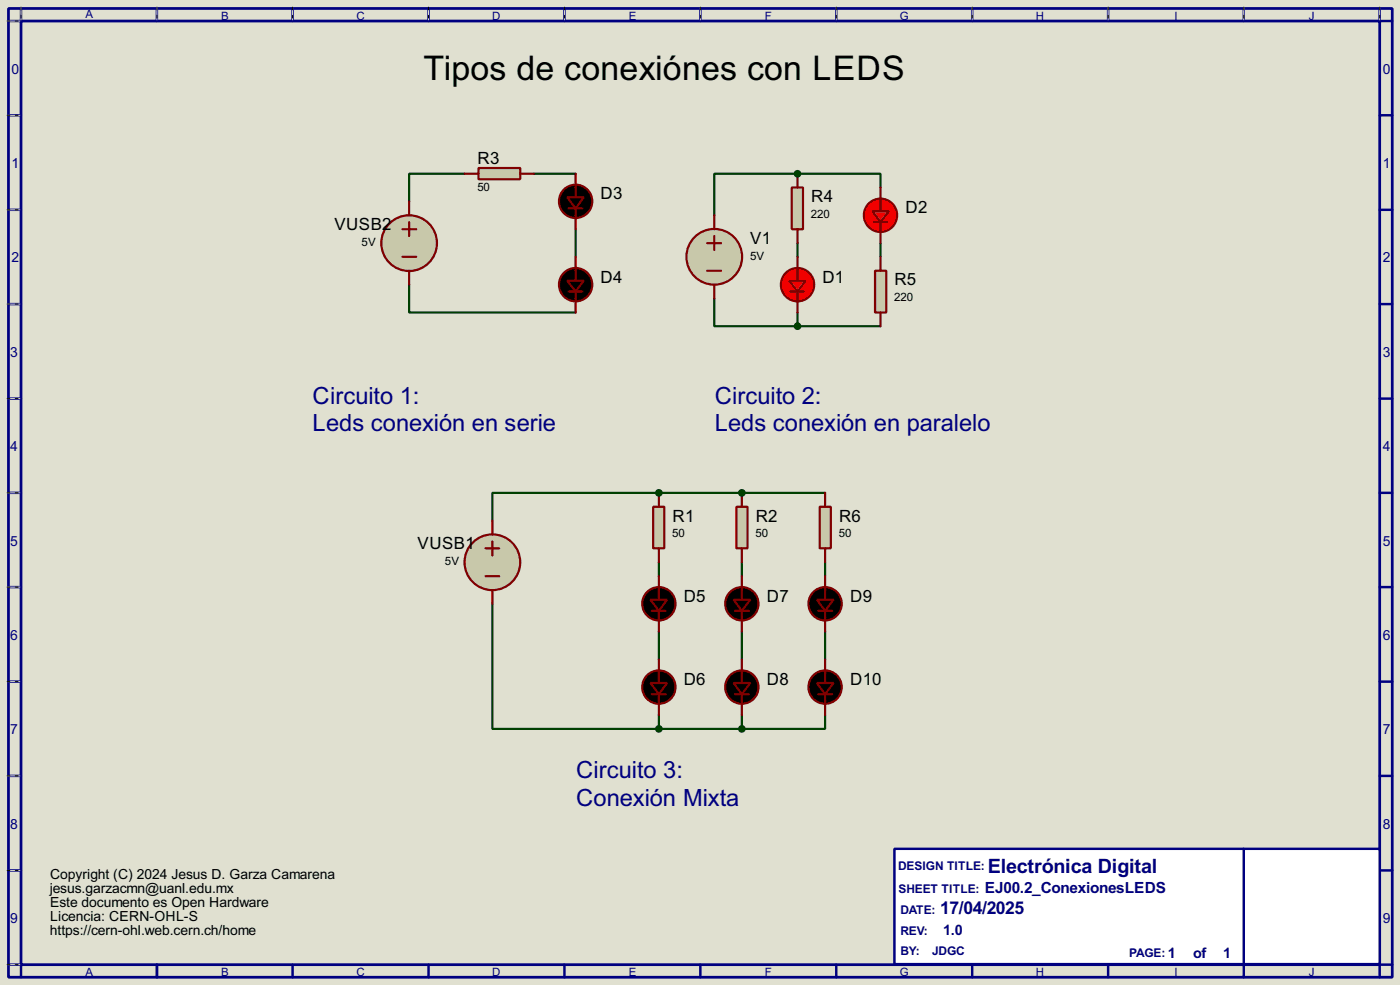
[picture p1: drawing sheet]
<svg xmlns="http://www.w3.org/2000/svg" width="256mm" height="180mm" viewBox="0 0 256 180" stroke-linecap="round" stroke-linejoin="round" font-family="sans-serif">
<path d="M0 0h256.5v180.3h-256.5z" fill="#e0e0d0"/>
<path d="M1.6 1.6h253.5v177.3h-253.5zM3.9 3.9h248.9v172.7h-248.9z" fill="none" stroke="#000080" stroke-width=".5"/>
<g fill="none" stroke="#000080" stroke-width=".45">
<path d="M3.9 1.6v2.3h-2.3M28.8 1.6v2.3M53.6 1.6v2.3M78.5 1.6v2.3M103.4 1.6v2.3M128.3 1.6v2.3M153.2 1.6v2.3M178.1 1.6v2.3M203 1.6v2.3M227.9 1.6v2.3M252.8 1.6v2.3h2.3M1.6 21.1h2.3"/>
<path d="M1.6 38.4h2.3M252.8 21.1h2.3M252.8 38.4h2.3M1.6 55.7h2.3M252.8 55.7h2.3M1.6 73h2.3M252.8 73h2.3M1.6 90.2h2.3M252.8 90.2h2.3M1.6 107.5h2.3M252.8 107.5h2.3M1.6 124.8h2.3"/>
<path d="M252.8 124.8h2.3M1.6 142h2.3M1.6 159.3h2.3M252.8 142h2.3M252.8 159.3h2.3M1.6 176.6h2.3v2.3M28.8 176.6v2.3M53.6 176.6v2.3M78.5 176.6v2.3M103.4 176.6v2.3M128.3 176.6v2.3M153.2 176.6v2.3"/>
<path d="M178.1 176.6v2.3M203 176.6v2.3M227.9 176.6v2.3M255.1 176.6h-2.3v2.3"/>
</g>
<g fill="none" stroke="#e0e0d0" stroke-width=".18">
<path d="M1.3 3.9h2.3M3.9 1.3v2.3M28.8 1.3v2.3M53.6 1.3v2.3M78.5 1.3v2.3M103.4 1.3v2.3M128.3 1.3v2.3M153.2 1.3v2.3M178.1 1.3v2.3M203 1.3v2.3M227.9 1.3v2.3M252.8 1.3v2.3"/>
<path d="M1.3 21.1h2.3M1.3 38.4h2.3M1.3 55.7h2.3M1.3 73h2.3M1.3 90.2h2.3M1.3 107.5h2.3M1.3 124.8h2.3M1.3 142h2.3M1.3 159.3h2.3M1.3 176.6h2.3"/>
</g>
<g fill="none" stroke="#000" stroke-width=".18" stroke-dasharray=".5 1">
<path d="M1.3 3.9h2.3M3.9 1.3v2.3M28.8 1.3v2.3M53.6 1.3v2.3M78.5 1.3v2.3M103.4 1.3v2.3M128.3 1.3v2.3M153.2 1.3v2.3M178.1 1.3v2.3M203 1.3v2.3M227.9 1.3v2.3M252.8 1.3v2.3"/>
<path d="M1.3 21.1h2.3M1.3 38.4h2.3M1.3 55.7h2.3M1.3 73h2.3M1.3 90.2h2.3M1.3 107.5h2.3M1.3 124.8h2.3M1.3 142h2.3M1.3 159.3h2.3M1.3 176.6h2.3"/>
</g>
<path d="M163.9 155.4h88.9v21.1h-88.9z" fill="#fff" stroke="#000080" stroke-width=".45"/>
<path d="M227.9 155.4v21.1" fill="none" stroke="#000080" stroke-width=".45"/>
<path d="M85.1 31.8h-10.1v5.1M97.8 31.8h7.7M146.1 31.8h-15.2v7.6M75 52.1v5.1h30.5M105.5 42v5M130.9 54.7v5h15.2M146.1 44.5v2.5M146.1 57.2v2.5M146.1 59.7h15.2M161.3 44.5v2.5" fill="none" stroke="#004000" stroke-width=".4"/>
<circle cx="146.1" cy="31.8" r=".2" fill="#004000"/>
<path d="M146.1 31.8h15.2v2.5M120.7 90.2h-30.5v5.1M120.7 102.9v2.6M120.7 115.6v5.1M135.9 102.9v2.6M135.9 115.6v5.1M151.2 102.9v2.6M151.2 115.6v5.1" fill="none" stroke="#004000" stroke-width=".4"/>
<circle cx="120.7" cy="90.2" r=".2" fill="#004000"/>
<path d="M120.7 90.2h15.2" fill="none" stroke="#004000" stroke-width=".4"/>
<circle cx="135.9" cy="90.2" r=".2" fill="#004000"/>
<path d="M135.9 90.2h15.3M90.2 110.5v22.9h30.5M120.7 130.9v2.5M120.7 133.4h15.2M135.9 130.9v2.5M151.2 130.9v2.5h-15.3" fill="none" stroke="#004000" stroke-width=".4"/>
<circle cx="74.9" cy="44.5" r="5.1" fill="#c8c8aa" stroke="#800000" stroke-width=".4"/>
<path d="M75 36.9v2.5M73.7 42h2.6M73.7 47h2.6M75 40.7v2.5M75 49.6v2.5" fill="none" stroke="#800000" stroke-width=".4"/>
<path d="M87.7 30.8h7.6v2h-7.6z" fill="#c8c8aa" stroke="#800000" stroke-width=".4"/>
<path d="M85.1 31.8h2.6M95.3 31.8h2.5M104.2 38.2h2.5M105.5 31.8v4.3M105.5 38.2v3.8M104.2 53.4h2.5M105.5 47v4.4M105.5 53.4v3.8" fill="none" stroke="#800000" stroke-width=".4"/>
<g fill="#000" stroke="#800000" stroke-width=".4">
<path d="M103.9 36.1h3.1l-1.5 2.1zM103.9 51.4h3.1l-1.5 2z"/>
<circle cx="105.4" cy="36.9" r="3.1"/>
<circle cx="105.4" cy="52.1" r="3.1"/>
</g>
<circle cx="130.8" cy="47" r="5.1" fill="#c8c8aa" stroke="#800000" stroke-width=".4"/>
<path d="M130.9 39.4v2.6M129.6 44.5h2.5M129.6 49.6h2.5M130.9 43.2v2.6M130.9 52.1v2.6" fill="none" stroke="#800000" stroke-width=".4"/>
<path d="M145.1 34.3h2v7.7h-2z" fill="#c8c8aa" stroke="#800000" stroke-width=".4"/>
<path d="M146.1 31.8v2.5M146.1 42v2.5" fill="none" stroke="#800000" stroke-width=".4"/>
<circle cx="146.1" cy="52.1" r="3.1" fill="#f00" stroke="#800000" stroke-width=".4"/>
<path d="M144.8 53.4h2.6M146.1 49.1v2.3M146.1 53.4v1.8" fill="none" stroke="#800000" stroke-width=".4"/>
<path d="M144.6 51.4h3l-1.5 2z" fill="#ff2b2b" stroke="#800000" stroke-width=".4"/>
<path d="M146.1 47v2.6M146.1 54.7v2.5" fill="none" stroke="#800000" stroke-width=".4"/>
<circle cx="161.3" cy="39.4" r="3.1" fill="#f00" stroke="#800000" stroke-width=".4"/>
<path d="M161.3 36.4v2.3M160.1 40.7h2.5M161.3 40.7v1.8" fill="none" stroke="#800000" stroke-width=".4"/>
<path d="M159.8 38.7h3.1l-1.6 2z" fill="#ff2b2b" stroke="#800000" stroke-width=".4"/>
<path d="M161.3 34.3v2.6M161.3 42v2.5" fill="none" stroke="#800000" stroke-width=".4"/>
<circle cx="146.1" cy="59.7" r=".5" fill="#004000" stroke="#004000" stroke-width=".4"/>
<path d="M160.3 49.6h2.1v7.6h-2.1z" fill="#c8c8aa" stroke="#800000" stroke-width=".4"/>
<path d="M161.3 47v2.6M161.3 57.2v2.5" fill="none" stroke="#800000" stroke-width=".4"/>
<circle cx="146.1" cy="31.8" r=".5" fill="#004000" stroke="#004000" stroke-width=".4"/>
<circle cx="90.2" cy="102.9" r="5.1" fill="#c8c8aa" stroke="#800000" stroke-width=".4"/>
<path d="M90.2 95.3v2.5M90.2 99.1v2.6M89 100.4h2.5M89 105.5h2.5M90.2 108v2.5" fill="none" stroke="#800000" stroke-width=".4"/>
<path d="M119.7 92.8h2v7.6h-2z" fill="#c8c8aa" stroke="#800000" stroke-width=".4"/>
<path d="M120.7 90.2v2.6M119.4 111.8h2.6M120.7 100.4v2.5M120.7 105.5v4.3M120.7 111.8v3.8M119.4 127.1h2.6M120.7 120.7v4.3M120.7 127.1v3.8" fill="none" stroke="#800000" stroke-width=".4"/>
<g fill="#000" stroke="#800000" stroke-width=".4">
<path d="M119.2 109.8h3l-1.5 2zM119.2 125h3l-1.5 2.1z"/>
<circle cx="120.7" cy="110.5" r="3.1"/>
<circle cx="120.7" cy="125.8" r="3.1"/>
</g>
<path d="M134.9 92.8h2.1v7.6h-2.1z" fill="#c8c8aa" stroke="#800000" stroke-width=".4"/>
<path d="M135.9 90.2v2.6M134.7 111.8h2.5M135.9 100.4v2.5M135.9 105.5v4.3M135.9 111.8v3.8M134.7 127.1h2.5M135.9 120.7v4.3M135.9 127.1v3.8" fill="none" stroke="#800000" stroke-width=".4"/>
<g fill="#000" stroke="#800000" stroke-width=".4">
<path d="M134.4 109.8h3.1l-1.6 2zM134.4 125h3.1l-1.6 2.1z"/>
<circle cx="135.9" cy="110.5" r="3.1"/>
<circle cx="135.9" cy="125.8" r="3.1"/>
</g>
<path d="M150.2 92.8h2v7.6h-2z" fill="#c8c8aa" stroke="#800000" stroke-width=".4"/>
<path d="M151.2 90.2v2.6M149.9 111.8h2.6M151.2 100.4v2.5M151.2 105.5v4.3M151.2 111.8v3.8M149.9 127.1h2.6M151.2 120.7v4.3M151.2 127.1v3.8" fill="none" stroke="#800000" stroke-width=".4"/>
<g fill="#000" stroke="#800000" stroke-width=".4">
<path d="M149.7 109.8h3l-1.5 2zM149.7 125h3l-1.5 2.1z"/>
<circle cx="151.1" cy="110.5" r="3.1"/>
<circle cx="151.1" cy="125.8" r="3.1"/>
</g>
<g fill="#004000" stroke="#004000" stroke-width=".4">
<circle cx="120.7" cy="90.2" r=".5"/>
<circle cx="135.9" cy="90.2" r=".5"/>
<circle cx="120.7" cy="133.4" r=".5"/>
<circle cx="135.9" cy="133.4" r=".5"/>
</g>
<text font-size="7" x="77.6" y="14.6">Tipos de conexiónes con LEDS</text>
<g font-size="4.9" fill="#000080">
<text x="57.3" y="73.9">Circuito 1:</text>
<text x="130.9" y="73.9">Circuito 2:</text>
<text x="57.3" y="79">Leds conexión en serie</text>
<text x="130.9" y="79">Leds conexión en paralelo</text>
<text x="105.5" y="142.5">Circuito 3:</text>
<text x="105.5" y="147.6">Conexión Mixta</text>
</g>
<text font-size="4.1" fill="#000080" x="181" y="159.7">Electrónica Digital</text>
<text font-size="3.6" fill="#000080" x="172.3" y="167.4">17/04/2025</text>
<g font-size="3.5">
<text x="87.5" y="30">R3</text>
<text x="110" y="36.5">D3</text>
<text x="148.6" y="37">R4</text>
<text x="165.9" y="39.1">D2</text>
<text x="61.3" y="42.1">VUSB2</text>
<text x="137.5" y="44.6">V1</text>
<text x="110" y="51.8">D4</text>
<text x="150.7" y="51.8">D1</text>
<text x="163.9" y="52.2">R5</text>
<text x="123.2" y="95.5">R1</text>
<text x="138.5" y="95.5">R2</text>
<text x="153.7" y="95.5">R6</text>
<text x="76.5" y="100.5">VUSB1</text>
<text x="125.3" y="110.2">D5</text>
<text x="140.5" y="110.2">D7</text>
<text x="155.8" y="110.2">D9</text>
<text x="125.3" y="125.4">D6</text>
<text x="140.5" y="125.4">D8</text>
<text x="155.8" y="125.4">D10</text>
</g>
<text font-size="3.2" fill="#000080" x="180.4" y="163.5">EJ00.2_ConexionesLEDS</text>
<g font-size="3" fill="#000080">
<text x="172.8" y="171.1">1.0</text>
<text x="214" y="175.4">1</text>
<text x="218.6" y="175.4">of</text>
<text x="224.1" y="175.4">1</text>
</g>
<g font-size="2.9" fill="#000080">
<text x="2.1" y="13.5">0</text>
<text x="253.4" y="13.5">0</text>
<text x="2.1" y="30.7">1</text>
<text x="253.4" y="30.7">1</text>
<text x="2.1" y="48">2</text>
<text x="253.4" y="48">2</text>
<text x="1.9" y="65.3">3</text>
<text x="253.4" y="65.3">3</text>
<text x="1.9" y="82.5">4</text>
<text x="253.4" y="82.5">4</text>
<text x="1.9" y="99.9">5</text>
<text x="253.4" y="99.9">5</text>
<text x="1.9" y="117.1">6</text>
<text x="253.4" y="117.1">6</text>
<text x="1.9" y="134.4">7</text>
<text x="253.4" y="134.4">7</text>
<text x="1.9" y="151.7">8</text>
<text x="253.4" y="151.7">8</text>
<text x="1.9" y="168.9">9</text>
<text x="253.4" y="168.9">9</text>
</g>
<g font-size="2.9">
<text x="9.2" y="161">Copyright (C) 2024 Jesus D. Garza Camarena</text>
<text x="9.2" y="163.5">jesus.garzacmn@uanl.edu.mx</text>
<text x="9.2" y="166">Este documento es Open Hardware</text>
<text x="9.2" y="171.1">https://cern-ohl.web.cern.ch/home</text>
<text x="9.2" y="168.6">Licencia: CERN-OHL-S</text>
</g>
<g font-size="2.5" fill="#000080">
<text x="164.5" y="159.2">DESIGN TITLE:</text>
<text x="164.6" y="163.5">SHEET TITLE:</text>
<text x="164.9" y="167.4">DATE:</text>
<text x="164.9" y="171.2">REV:</text>
<text x="164.9" y="174.7">BY:</text>
<text x="170.7" y="174.7">JDGC</text>
<text x="206.8" y="175.2">PAGE:</text>
</g>
<g font-size="2.4" fill="#000080">
<text x="15.6" y="3.4">A</text>
<text x="40.5" y="3.6">B</text>
<text x="65.3" y="3.6">C</text>
<text x="90.2" y="3.6">D</text>
<text x="115.2" y="3.6">E</text>
<text x="140.1" y="3.6">F</text>
<text x="164.8" y="3.6">G</text>
<text x="189.8" y="3.6">H</text>
<text x="215.1" y="3.6">I</text>
<text x="239.8" y="3.6">J</text>
<text x="15.6" y="178.7">A</text>
<text x="40.5" y="178.7">B</text>
<text x="65.3" y="178.7">C</text>
<text x="90.2" y="178.7">D</text>
<text x="115.2" y="178.7">E</text>
<text x="140.1" y="178.7">F</text>
<text x="164.8" y="178.7">G</text>
<text x="189.8" y="178.7">H</text>
<text x="215.1" y="178.7">I</text>
<text x="239.8" y="178.7">J</text>
</g>
<g font-size="2.4">
<text x="87.5" y="35">50</text>
<text x="148.6" y="40">220</text>
<text x="66.3" y="45">5V</text>
<text x="137.4" y="47.6">5V</text>
<text x="163.8" y="55.2">220</text>
<text x="123.2" y="98.4">50</text>
<text x="138.4" y="98.4">50</text>
<text x="153.7" y="98.4">50</text>
<text x="81.5" y="103.5">5V</text>
</g>
</svg>
